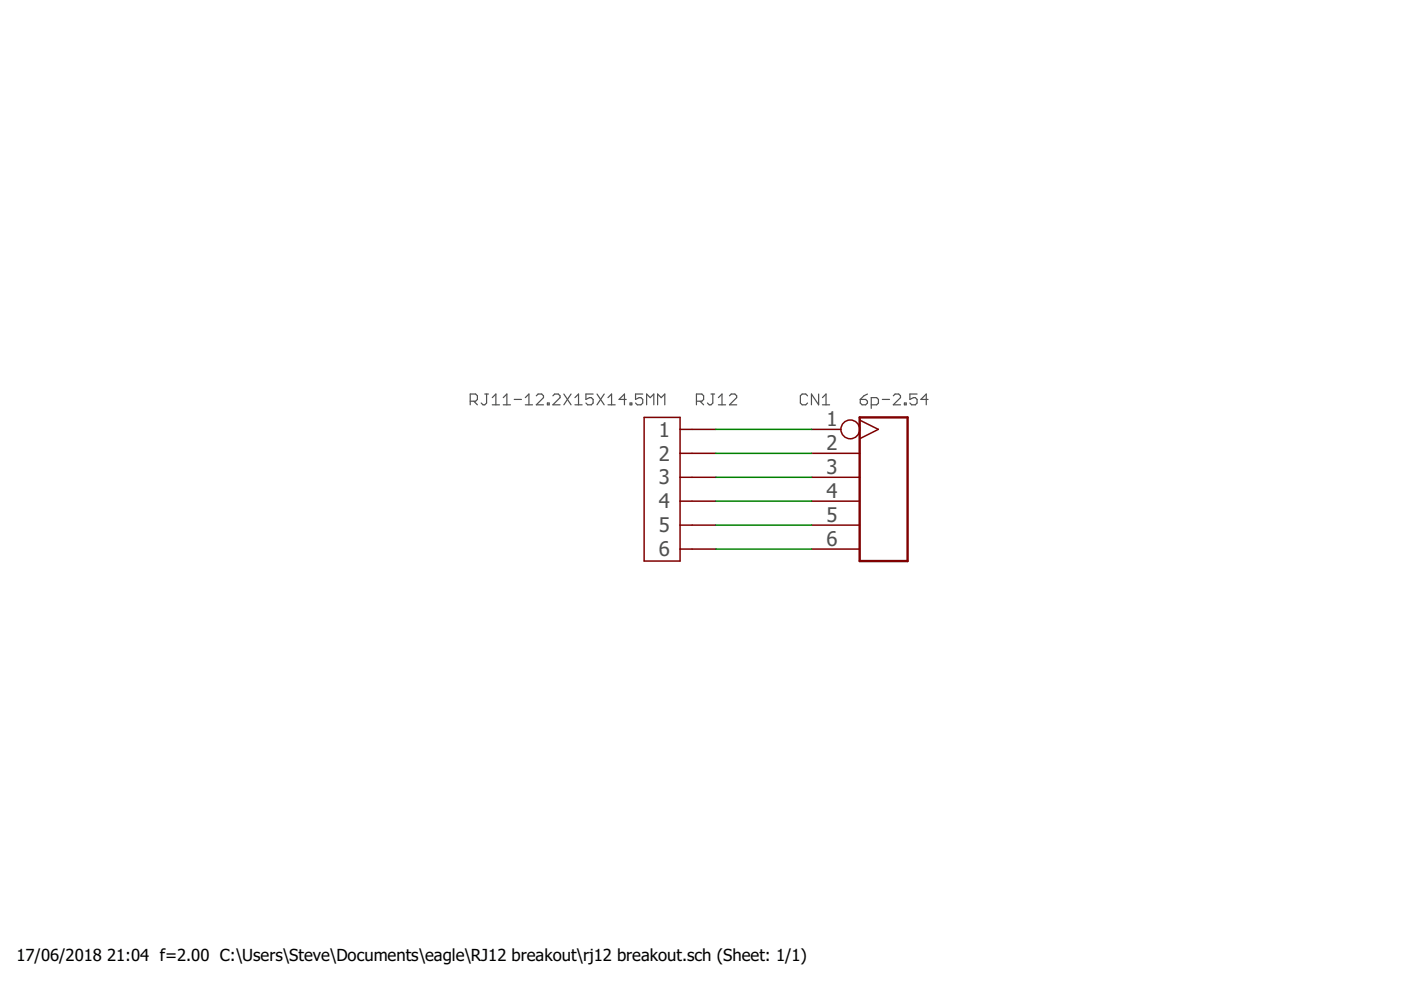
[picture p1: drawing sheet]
<svg xmlns="http://www.w3.org/2000/svg" width="297mm" height="210mm" viewBox="0 0 297 210" stroke-linecap="round" stroke-linejoin="round" font-family="sans-serif">
<g fill="none" stroke="#505050" stroke-width=".25">
<path d="M99.7 85.1h1.1l.4-.4v-.8l-.4-.4h-1.1v2.3M100.5 85.1l.7 .7M102.8 83.5h.7M103.2 83.5v1.9l-.4 .4h-.4l-.4-.4M104.4 85.8h1.5M104.4 84.3l.7-.8v2.3M106.7 85.8h1.5M106.7 84.3l.8-.8v2.3M109 84.7h1.6M111.4 85.8h1.5M111.4 84.3l.7-.8v2.3M113.7 83.9l.4-.4h.8l.3 .4v.4l-1.5 1.5h1.5"/>
<path d="M116.1 85.4h.3v.4h-.3zM117.2 83.9l.4-.4h.8l.3 .4v.4l-1.5 1.5h1.5M119.5 83.5l1.6 2.3M121.1 83.5l-1.6 2.3M121.9 85.8h1.5M121.9 84.3l.8-.8v2.3M125.8 83.5h-1.6v1.2l.8-.4h.4l.4 .4v.7l-.4 .4h-.8l-.4-.4M126.6 83.5l1.5 2.3M128.1 83.5l-1.5 2.3M128.9 85.8h1.5M128.9 84.3l.8-.8v2.3M132.8 84.7h-1.5l1.1-1.2v2.3"/>
<path d="M133.6 85.4h.4v.4h-.4zM136.3 83.5h-1.6v1.2l.8-.4h.4l.4 .4v.7l-.4 .4h-.8l-.4-.4M137.1 85.8v-2.3l.8 .8 .7-.8v2.3M139.4 85.8v-2.3l.8 .8 .7-.8v2.3M147.7 85.1h1.1l.4-.4v-.8l-.4-.4h-1.1v2.3M148.4 85.1l.8 .7M150.7 83.5h.8M151.1 83.5v1.9l-.4 .4h-.3l-.4-.4M152.3 85.8h1.5M152.3 84.3l.8-.8v2.3M154.7 83.9l.3-.4h.8l.4 .4v.4l-1.5 1.5h1.5M171.2 83.9l-.4-.4h-.7l-.4 .4v1.5l.4 .4h.7l.4-.4"/>
<path d="M173.6 83.5v2.3l-1.6-2.3v2.3M174.4 85.8h1.5M174.4 84.3l.7-.8v2.3M182.4 84.7h1.1l.4 .4v.3l-.4 .4h-.7l-.4-.4zM183.9 83.5l-.7 .4-.8 .8M184.7 85.8h1.2l.3-.4v-.7l-.3-.4h-1.2v2.3M187.1 84.7h1.5M189.4 83.9l.4-.4h.7l.4 .4v.4l-1.5 1.5h1.5M191.7 85.4h.4v.4h-.4zM194.4 83.5h-1.5v1.2l.8-.4h.4l.3 .4v.7l-.3 .4h-.8l-.4-.4M196.8 84.7h-1.6l1.2-1.2v2.3"/>
</g>
<g fill="none" stroke="#800000" stroke-width=".32">
<path d="M136.6 88.5h7.6v30.5h-7.6zM144.2 91h7.6M144.2 96.1h7.6M172.1 91h6.2M172.1 96.1h10.2M182.3 89.1l3.9 1.9-3.9 2M144.2 101.2h7.6M144.2 106.3h7.6M144.2 111.3h7.6M144.2 116.4h7.6M172.1 101.2h10.2M172.1 106.3h10.2"/>
<path d="M172.1 111.3h10.2M172.1 116.4h10.2"/>
<circle cx="180.3" cy="91" r="1.99"/>
</g>
<path d="M182.3 88.5h10.1v30.5h-10.1z" fill="none" stroke="#800000" stroke-width=".51"/>
<path d="M151.8 91h20.3M151.8 96.1h20.3M151.8 101.2h20.3M151.8 106.3h20.3M151.8 111.3h20.3M151.8 116.4h20.3" fill="none" stroke="#008000" stroke-width=".32"/>
<g font-size="4.3" fill="#505050">
<text x="139.7" y="92.6">1</text>
<text x="175.2" y="90.3">1</text>
<text x="175.2" y="95.4">2</text>
<text x="139.7" y="97.6">2</text>
<text x="175.2" y="100.5">3</text>
<text x="139.7" y="102.7">3</text>
<text x="139.7" y="107.8">4</text>
<text x="175.2" y="105.6">4</text>
<text x="139.7" y="112.9">5</text>
<text x="175.2" y="110.6">5</text>
<text x="139.7" y="117.9">6</text>
<text x="175.2" y="115.7">6</text>
</g>
<g font-size="3.5">
<text x="3.5" y="203.8">17/06/2018</text>
<text x="22.7" y="203.8">21:04 f=2.00 C:\Users\Steve\Documents\eagle\RJ12 breakout\rj12 breakout.sch (Sheet: 1/1)</text>
</g>
</svg>
